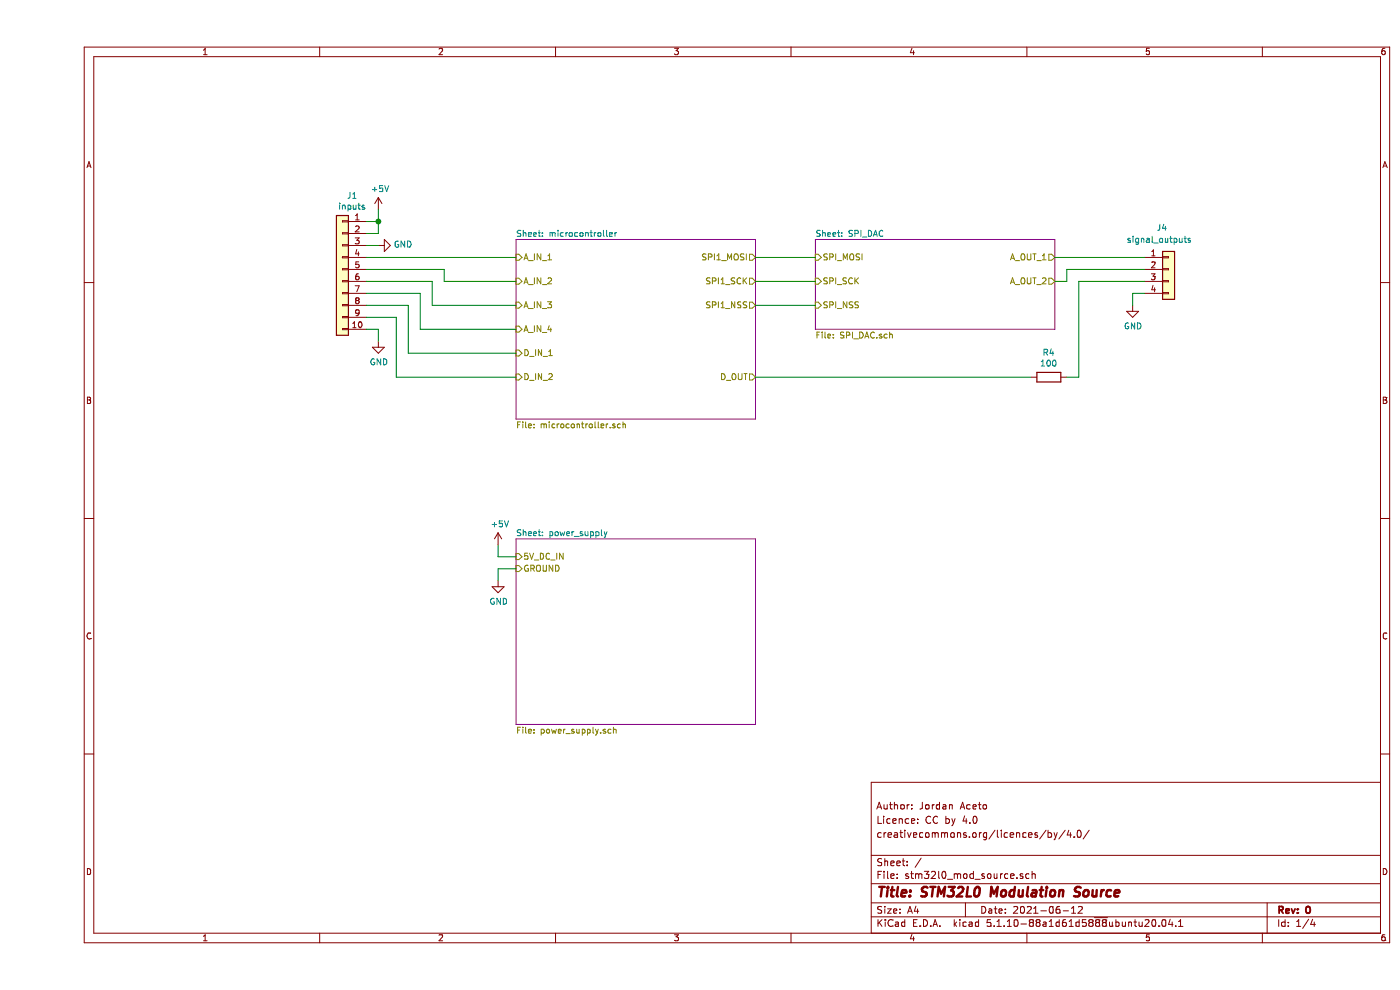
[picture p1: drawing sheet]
EESchema Schematic File Version 4
EELAYER 30 0
EELAYER END
$Descr A4 11693 8268
encoding utf-8
Sheet 1 4
Title "STM32L0 Modulation Source"
Date "2021-06-12"
Rev "0"
Comp ""
Comment1 "creativecommons.org/licences/by/4.0/"
Comment2 "Licence: CC by 4.0"
Comment3 "Author: Jordan Aceto"
Comment4 ""
$EndDescr
$Sheet
S 4000 4500 2000 1550
U 60C4BA60
F0 "power_supply" 50
F1 "power_supply.sch" 50
F2 "GROUND" I L 4000 4750 50 
F3 "5V_DC_IN" I L 4000 4650 50 
$EndSheet
$Comp
L Connector_Generic:Conn_01x04 J4
U 1 1
P 9450 2250
F 0 "J4" H 9350 2600 50  0000 L CNN
F 1 "signal_outputs" H 9100 2500 50  0000 L CNN
F 2 "Connector_PinHeader_2.54mm:PinHeader_1x04_P2.54mm_Vertical" H 9450 2250 50  0001 C CNN
F 3 "~" H 9450 2250 50  0001 C CNN
	1    9450 2250
	1    0    0    -1  
$EndComp
$Comp
L power:GND #PWR01
U 1 1
P 2850 2850
F 0 "#PWR01" H 2850 2600 50  0001 C CNN
F 1 "GND" H 2855 2677 50  0000 C CNN
F 2 "" H 2850 2850 50  0001 C CNN
F 3 "" H 2850 2850 50  0001 C CNN
	1    2850 2850
	1    0    0    -1  
$EndComp
Wire Wire Line
	2850 2850 2850 2750
Wire Wire Line
	2850 2750 2750 2750
$Comp
L power:GND #PWR02
U 1 1
P 9150 2550
F 0 "#PWR02" H 9150 2300 50  0001 C CNN
F 1 "GND" H 9155 2377 50  0000 C CNN
F 2 "" H 9150 2550 50  0001 C CNN
F 3 "" H 9150 2550 50  0001 C CNN
	1    9150 2550
	1    0    0    -1  
$EndComp
Wire Wire Line
	9150 2550 9150 2450
Wire Wire Line
	9150 2450 9250 2450
Wire Wire Line
	2750 2250 3400 2250
Wire Wire Line
	3400 2250 3400 2350
Wire Wire Line
	2750 2350 3300 2350
Wire Wire Line
	3300 2350 3300 2550
Wire Wire Line
	2750 2450 3200 2450
Wire Wire Line
	3200 2450 3200 2750
Wire Wire Line
	9250 2150 8500 2150
Wire Wire Line
	9250 2250 8600 2250
Wire Wire Line
	8600 2250 8600 2350
Wire Wire Line
	8600 2350 8500 2350
Wire Wire Line
	8700 2350 8700 3150
Wire Wire Line
	8700 2350 9250 2350
Wire Wire Line
	6000 2150 6500 2150
Wire Wire Line
	6500 2350 6000 2350
Wire Wire Line
	6000 2550 6500 2550
Wire Wire Line
	2750 2150 4000 2150
Wire Wire Line
	3400 2350 4000 2350
Wire Wire Line
	3300 2550 4000 2550
Wire Wire Line
	3200 2750 4000 2750
$Comp
L Device:R R4
U 1 1
P 8450 3150
F 0 "R4" V 8243 3150 50  0000 C CNN
F 1 "100" V 8334 3150 50  0000 C CNN
F 2 "Resistor_SMD:R_0603_1608Metric" V 8380 3150 50  0001 C CNN
F 3 "~" H 8450 3150 50  0001 C CNN
	1    8450 3150
	0    1    1    0   
$EndComp
Wire Wire Line
	8600 3150 8700 3150
Wire Wire Line
	8300 3150 6000 3150
$Sheet
S 4000 2000 2000 1500
U 60C41260
F0 "microcontroller" 50
F1 "microcontroller.sch" 50
F2 "SPI1_NSS" O R 6000 2550 50 
F3 "SPI1_SCK" O R 6000 2350 50 
F4 "SPI1_MOSI" O R 6000 2150 50 
F5 "A_IN_4" I L 4000 2750 50 
F6 "A_IN_1" I L 4000 2150 50 
F7 "A_IN_2" I L 4000 2350 50 
F8 "A_IN_3" I L 4000 2550 50 
F9 "D_IN_1" I L 4000 2950 50 
F10 "D_IN_2" I L 4000 3150 50 
F11 "D_OUT" O R 6000 3150 50 
$EndSheet
$Sheet
S 6500 2000 2000 750 
U 60C4B1AB
F0 "SPI_DAC" 50
F1 "SPI_DAC.sch" 50
F2 "SPI_MOSI" I L 6500 2150 50 
F3 "SPI_SCK" I L 6500 2350 50 
F4 "SPI_NSS" I L 6500 2550 50 
F5 "A_OUT_2" O R 8500 2350 50 
F6 "A_OUT_1" O R 8500 2150 50 
$EndSheet
Wire Wire Line
	2750 2550 3100 2550
Wire Wire Line
	3100 2550 3100 2950
Wire Wire Line
	3100 2950 4000 2950
Wire Wire Line
	2750 2650 3000 2650
Wire Wire Line
	3000 2650 3000 3150
Wire Wire Line
	3000 3150 4000 3150
$Comp
L Connector_Generic:Conn_01x10 J1
U 1 1
P 2550 2250
F 0 "J1" H 2468 2867 50  0000 C CNN
F 1 "inputs" H 2468 2776 50  0000 C CNN
F 2 "Connector_PinHeader_2.54mm:PinHeader_1x10_P2.54mm_Vertical" H 2550 2250 50  0001 C CNN
F 3 "~" H 2550 2250 50  0001 C CNN
	1    2550 2250
	-1   0    0    -1  
$EndComp
Wire Wire Line
	2750 1950 2850 1950
Wire Wire Line
	2850 1950 2850 1850
Wire Wire Line
	2850 1850 2750 1850
$Comp
L power:+5V #PWR0102
U 1 1
P 2850 1750
F 0 "#PWR0102" H 2850 1600 50  0001 C CNN
F 1 "+5V" H 2865 1923 50  0000 C CNN
F 2 "" H 2850 1750 50  0001 C CNN
F 3 "" H 2850 1750 50  0001 C CNN
	1    2850 1750
	1    0    0    -1  
$EndComp
Wire Wire Line
	2850 1750 2850 1850
Connection ~ 2850 1850
$Comp
L power:GND #PWR0103
U 1 1
P 2850 2050
F 0 "#PWR0103" H 2850 1800 50  0001 C CNN
F 1 "GND" V 2855 1922 50  0000 R CNN
F 2 "" H 2850 2050 50  0001 C CNN
F 3 "" H 2850 2050 50  0001 C CNN
	1    2850 2050
	0    -1   -1   0   
$EndComp
Wire Wire Line
	2850 2050 2750 2050
$Comp
L power:+5V #PWR0104
U 1 1
P 3850 4550
F 0 "#PWR0104" H 3850 4400 50  0001 C CNN
F 1 "+5V" H 3865 4723 50  0000 C CNN
F 2 "" H 3850 4550 50  0001 C CNN
F 3 "" H 3850 4550 50  0001 C CNN
	1    3850 4550
	1    0    0    -1  
$EndComp
Wire Wire Line
	3850 4550 3850 4650
Wire Wire Line
	3850 4650 4000 4650
$Comp
L power:GND #PWR0105
U 1 1
P 3850 4850
F 0 "#PWR0105" H 3850 4600 50  0001 C CNN
F 1 "GND" H 3855 4677 50  0000 C CNN
F 2 "" H 3850 4850 50  0001 C CNN
F 3 "" H 3850 4850 50  0001 C CNN
	1    3850 4850
	1    0    0    -1  
$EndComp
Wire Wire Line
	3850 4850 3850 4750
Wire Wire Line
	3850 4750 4000 4750
$EndSCHEMATC
